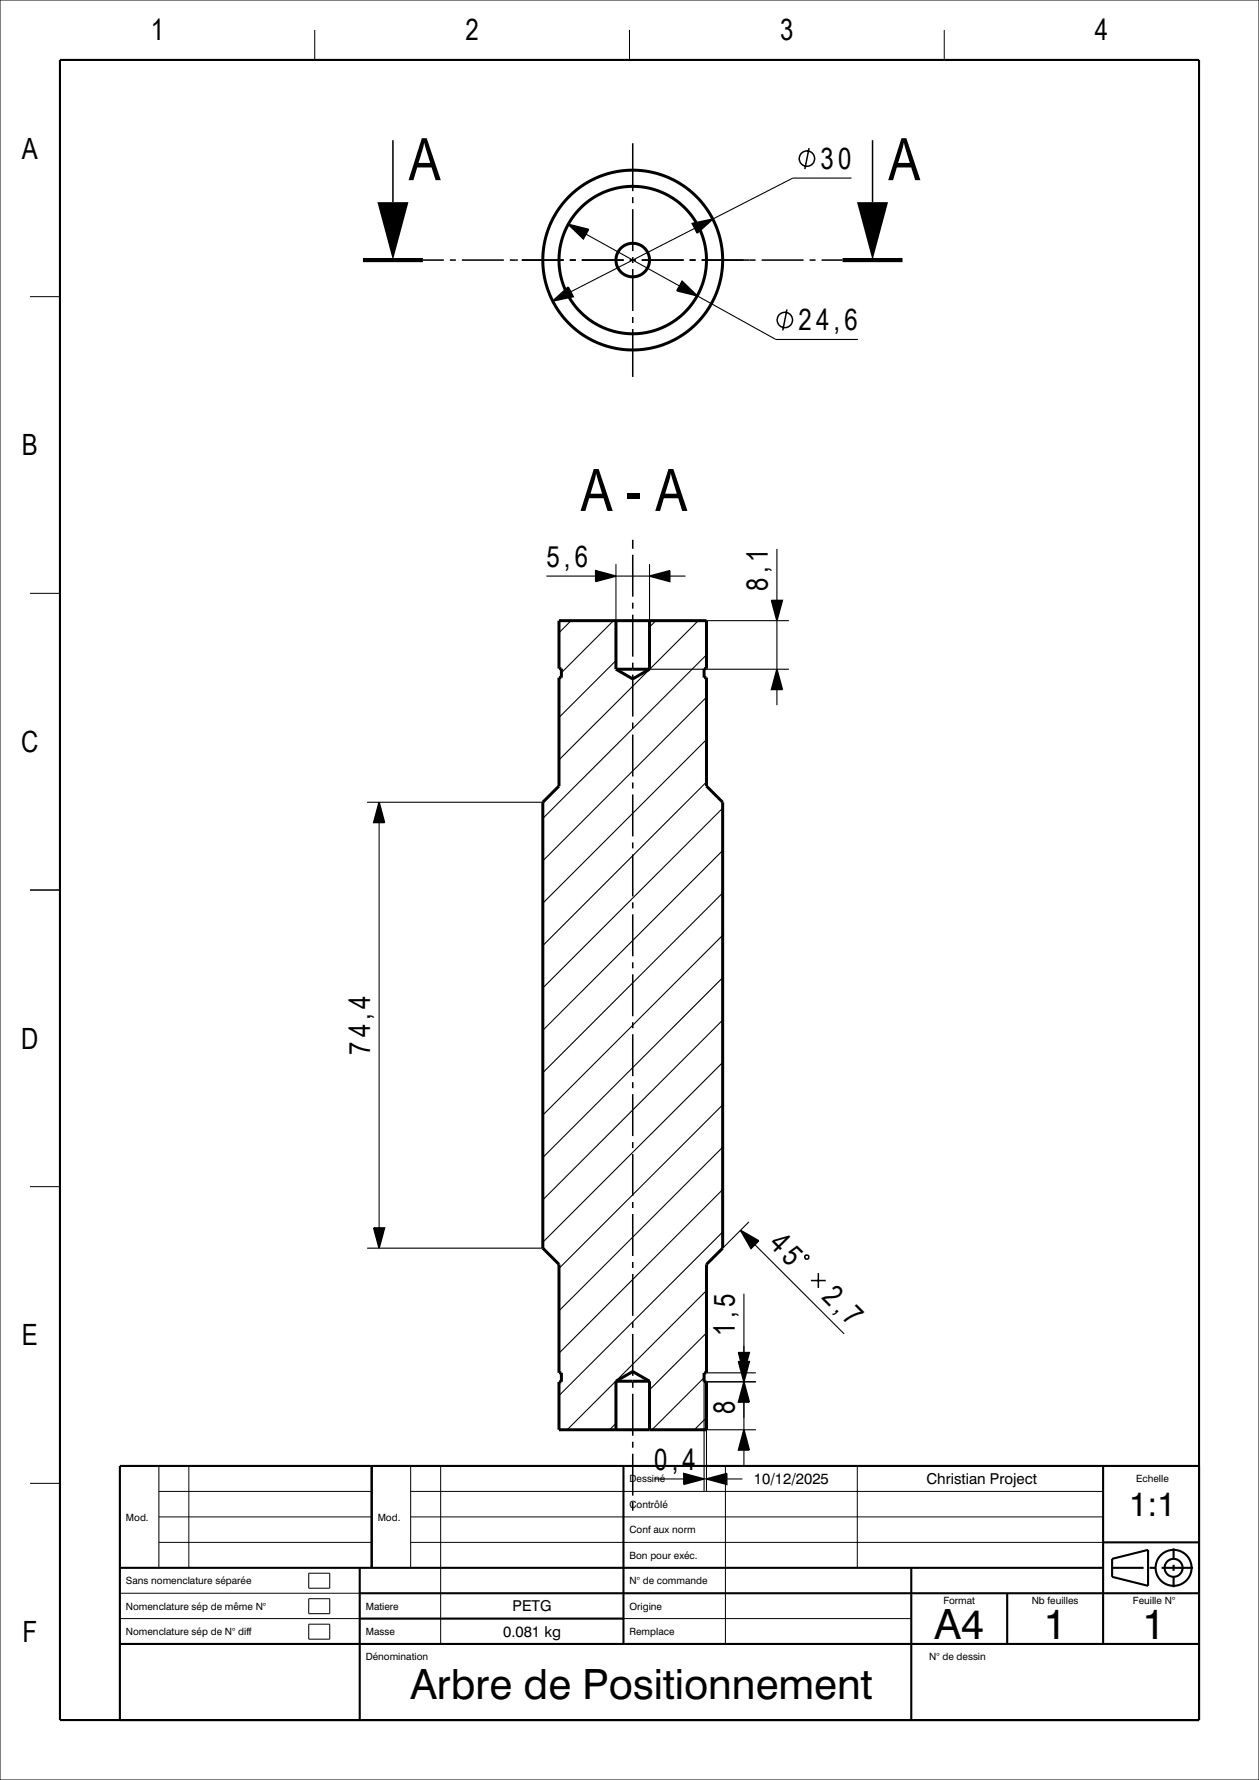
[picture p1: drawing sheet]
<svg xmlns="http://www.w3.org/2000/svg" width="210mm" height="297mm" viewBox="0 0 210 297" stroke-linecap="round" stroke-linejoin="round" font-family="sans-serif">
<g fill="none" stroke="#000" stroke-width=".18">
<path d="M97.7 39.1l15.6 8.6M115.9 38.1l-20.7 10.6M142 29.7h-9.8l-13.3 6.9M116.3 49.4l13.1 7.2h13.7M91.1 96.1h8.3M102.7 94.1v9.5M102.7 96.1h5.6M108.3 94.1v9.5h23.3M111.7 96.1h2.6M129.6 91.6v8.6M95.3 103.6l-2.1 2M102.3 103.6l-8.7 8.7"/>
<path d="M102.7 110.2l-9.5 9.5M108.3 111.7h23.3M109.4 103.6l-1.1 1M116.5 103.6l-23.3 23.2M117.8 116.3l-27.3 27.3M117.8 109.3l-27.3 27.3M129.6 103.6v8.1M129.6 115v2.7M61.2 133.9h29.3M63.2 137.2v67.7M117.8 123.4l-27.3 27.3M117.8 130.5l-27.3 27.3"/>
<path d="M120.5 134.8l-30 30M120.5 156.1l-30 30M120.5 149l-30 30M120.5 141.9l-30 30M120.5 177.3l-30 30M120.5 170.2l-30 30M120.5 163.1l-30 30M120.5 198.5l-27.3 27.3M120.5 191.4l-27.3 27.3M120.5 184.3l-27.3 27.3M61.2 208.3h29.3M117.8 215.3l-23.2 23.3"/>
<path d="M120.5 205.6l-27.3 27.3M124.1 215.9v11.3M124.9 203.9l-4.4 4.4M125.9 207.7l14.9 14.9M102.7 237.5l-1 1.1M117.4 229.9l-8.6 8.7M117.4 230.6v18.2M117.8 229.1h8.3M117.8 238.6h8.3M117.8 236.5l-2 2.1M117.8 222.4l-9.5 9.5M124.1 229.1v9.5"/>
<path d="M126.1 230.6h-8.3v18.2M109.1 246.8h5M117.4 246.8h.4M121.2 246.8h2.6M124.1 241.9v2.7"/>
</g>
<g fill="none" stroke="#000" stroke-width=".5">
<path d="M93.2 103.6h24.6v8h-.4v1.5h.4v18.1l2.7 2.7v74.4l-2.7 2.7v18.1h-.4v1.5h.4v8h-24.6v-8h.4v-1.5h-.4v-18.1l-2.7-2.7v-74.4l2.7-2.7v-18.1h.4v-1.5h-.4zM102.7 103.6v8.1M102.7 111.7l2.8 1.6 2.8-1.6M102.7 111.7h5.6M108.3 103.6v8.1M102.7 230.5l2.8-1.7 2.8 1.7M102.7 230.5v8.1M102.7 230.5h5.6M108.3 230.5v8.1"/>
<circle cx="105.5" cy="43.4" r="15"/>
<circle cx="105.5" cy="43.4" r="2.8"/>
<circle cx="105.5" cy="43.4" r="12.3"/>
</g>
<g fill="none" stroke="#000" stroke-width=".17">
<path d="M0 0h210v297h-210zM52.5 5v5M105 5v5M157.5 5v5M5 49.5h5M5 99h5M5 148.5h5M5 198h5M5 247.5h5M26.5 244.6v17M26.5 257.4h35.5M26.5 253.1h35.5"/>
<path d="M26.5 248.8h35.5M31.5 244.6v17M68.5 244.6v17M68.5 257.4h115.5M68.5 253.1h115.5M68.5 248.8h115.5M73.5 244.6v29.7M121 244.6v29.7M143 244.6v17M20 270.1h132M20 265.8h40M51.5 262.5h3.5v2.5h-3.5z"/>
<path d="M51.5 266.7h3.5v2.6h-3.5zM51.5 271h3.5v2.5h-3.5z"/>
</g>
<g fill="none" stroke="#000" stroke-width=".35">
<path d="M10 10h190v277h-190zM62 244.6v17M104 244.6v29.7M184 244.6v29.7M184 257.4h16M195.8 258.3v1.8M200 244.6h-180v42.4M20 274.3h180M20 261.6h164M60 261.6v25.4M60 270.1h44M60 265.8h140"/>
<path d="M152 261.6v25.4M168 265.8v8.5M185.5 261.6h5.3M185.5 260.1l6-1.5v6l-6-1.5zM191.7 261.6h1.1M193.7 261.6h5.3M195.8 261.1v1M195.8 263.1v1.7"/>
<circle cx="195.8" cy="261.6" r="1.5"/>
<circle cx="195.8" cy="261.6" r="3"/>
</g>
<g fill="none" stroke="#000" stroke-width=".25">
<path d="M65.5 23.4v10.3M94.8 37.4l3.4 .9-.9 1.6zM105.5 23.9v8M105.5 32.9v1M105.5 34.9v7M115.5 37.3l3.4-.7-2.6 2.3zM134.9 24.7l-.7 3.5M145.5 23.4v10.3M70.5 43.4h3.5M75 43.4h1M77 43.4h7M85 43.4h1.4"/>
<path d="M87 43.4h7M92.2 50.2l2.6-2.3 .8 1.6zM95 43.4h1M97 43.4h7M105 43.4h1M105.5 42.9v1M105.5 44.9v7M105.5 52.9v1M105.5 54.9v8M107 43.4h7M113.8 46.9l2.5 2.5-3.4-.9zM115 43.4h1"/>
<path d="M117 43.4h9M127 43.4h7M131.3 51.6l-.7 3.5M135 43.4h1M137 43.4h3.5M99.4 95.2l3.3 .9-3.3 .9zM105.5 90.1v1.5M105.5 92.6v7M108.3 96.1l3.4-.9v1.8zM105.5 100.6v1M105.5 102.6v7M105.5 110.6v1"/>
<path d="M105.5 112.6v7M128.7 100.2h1.8l-.9 3.4zM129.6 111.7l.9 3.3h-1.8zM63.2 133.9l.9 3.3h-1.8zM105.5 120.6v1M105.5 122.6v7M105.5 130.6v1M105.5 132.6v7M105.5 140.6v1M105.5 142.6v7M105.5 150.6v1M105.5 152.6v7"/>
<path d="M105.5 160.6v1M105.5 162.6v7M105.5 170.6v1M105.5 172.6v7M105.5 180.6v1M105.5 182.6v7M105.5 190.6v1M105.5 192.6v7M62.3 204.9h1.8l-.9 3.4zM105.5 200.6v1M105.5 202.6v7M105.5 210.6v1"/>
<path d="M105.5 212.6v7M123.5 205.3l3.1 1.7-1.3 1.3zM134.4 209.4h.3l.2 .2v.3l-.2 .2h-.3l-.2-.2v-.3zM135.3 213.7h2.4M136.5 212.4v2.5M105.5 220.6v1M105.5 222.6v7M105.5 230.6v1M105.5 232.6v7M123.2 225.7h1.8l-.9 3.4zM123.2 227.2h1.8l-.9 3.4zM124.1 230.6l.9 3.3h-1.8z"/>
<path d="M124.1 238.6l.9 3.3h-1.8zM105.5 250.6v1.5M105.5 240.6v1M105.5 242.6v7M114.1 245.9l3.3 .9-3.3 .9zM117.8 246.8l3.4-.9v1.8z"/>
<circle cx="134.6" cy="26.5" r="1.28"/>
<circle cx="130.9" cy="53.4" r="1.28"/>
</g>
<path d="M60.5 43.4h10M140.5 43.4h10" fill="none" stroke="#000" stroke-width=".7" stroke-linecap="butt"/>
<g fill="#000">
<path d="M63 33.7h5.1l-2.6 9.7z" fill-rule="evenodd"/>
<path d="M94.8 37.4l3.4 .9-.9 1.6z" fill-rule="evenodd"/>
<path d="M115.5 37.3l3.4-.7-2.6 2.3z" fill-rule="evenodd"/>
<path d="M143 33.7h5.1l-2.6 9.7z" fill-rule="evenodd"/>
<path d="M92.2 50.2l2.6-2.3 .8 1.6z" fill-rule="evenodd"/>
<path d="M113.8 46.9l2.5 2.5-3.4-.9z" fill-rule="evenodd"/>
<path d="M99.4 95.2l3.3 .9-3.3 .9z" fill-rule="evenodd"/>
<path d="M108.3 96.1l3.4-.9v1.8z" fill-rule="evenodd"/>
<path d="M128.7 100.2h1.8l-.9 3.4z" fill-rule="evenodd"/>
<path d="M129.6 111.7l.9 3.3h-1.8z" fill-rule="evenodd"/>
<path d="M63.2 133.9l.9 3.3h-1.8z" fill-rule="evenodd"/>
<path d="M62.3 204.9h1.8l-.9 3.4z" fill-rule="evenodd"/>
<path d="M123.5 205.3l3.1 1.7-1.3 1.3z" fill-rule="evenodd"/>
<path d="M123.2 225.7h1.8l-.9 3.4z" fill-rule="evenodd"/>
<path d="M123.2 227.2h1.8l-.9 3.4z" fill-rule="evenodd"/>
<path d="M124.1 230.6l.9 3.3h-1.8z" fill-rule="evenodd"/>
<path d="M114.1 245.9l3.3 .9-3.3 .9z" fill-rule="evenodd"/>
<path d="M117.8 246.8l3.4-.9v1.8z" fill-rule="evenodd"/>
<path d="M124.1 238.6l.9 3.3h-1.8z" fill-rule="evenodd"/>
</g>
<g font-size="9.8">
<text x="68.2" y="30.1">A</text>
<text x="148.2" y="30.1">A</text>
<text x="96.8" y="85.3">A - A</text>
</g>
<g font-size="7">
<text x="155.9" y="273.5">A4</text>
<text x="174.1" y="273.5">1</text>
<text x="190.6" y="273.5">1</text>
<text x="68.5" y="283.5">Arbre de Positionnement</text>
</g>
<text font-size="5.6" x="188.4" y="253">1:1</text>
<g font-size="4.9">
<text x="25.1" y="6.7">1</text>
<text x="77.6" y="6.7">2</text>
<text x="130.1" y="6.7">3</text>
<text x="182.6" y="6.7">4</text>
<text x="3.7" y="26.5">A</text>
<text x="136.9" y="28.2">30</text>
<text x="133.2" y="55.1">24,6</text>
<text x="3.7" y="76">B</text>
<text x="91.1" y="94.6">5,6</text>
<text x="128.1" y="98.6" transform="rotate(-90 128.1 98.6)">8,1</text>
<text x="3.6" y="125.5">C</text>
<text x="3.6" y="175">D</text>
<text x="61.7" y="176" transform="rotate(-90 61.7 176)">74,4</text>
<text x="128.1" y="207.8" transform="rotate(45 128.1 207.8)">45</text>
<text x="136.9" y="216.6" transform="rotate(45 136.9 216.6)">2,7</text>
<text x="3.7" y="224.5">E</text>
<text x="122.6" y="222.8" transform="rotate(-90 122.6 222.8)">1,5</text>
<text x="122.6" y="235.9" transform="rotate(-90 122.6 235.9)">8</text>
<text x="109.1" y="245.3">0,4</text>
<text x="3.8" y="274">F</text>
</g>
<g font-size="2.5">
<text x="125.7" y="247.6">10/12/2025</text>
<text x="154.6" y="247.6">Christian Project</text>
<text x="85.5" y="268.9">PETG</text>
<text x="83.9" y="273.1">0.081 kg</text>
</g>
<g font-size="1.7">
<text x="105" y="251.6">Contrôlé</text>
<text x="105" y="247.3">Dessiné</text>
<text x="189.5" y="247.2">Echelle</text>
<text x="21" y="253.7">Mod.</text>
<text x="63" y="253.7">Mod.</text>
<text x="105" y="255.8">Conf aux norm</text>
<text x="105" y="260.1">Bon pour exéc.</text>
<text x="21" y="264.3">Sans nomenclature séparée</text>
<text x="21" y="268.6">Nomenclature sép de même N°</text>
<text x="61" y="268.6">Matiere</text>
<text x="105" y="268.6">Origine</text>
<text x="105" y="264.3">N° de commande</text>
<text x="157.3" y="267.6">Format</text>
<text x="172.1" y="267.6">Nb feuilles</text>
<text x="189" y="267.6">Feuille N°</text>
<text x="21" y="272.8">Nomenclature sép de N° diff</text>
<text x="61" y="272.8">Masse</text>
<text x="105" y="272.8">Remplace</text>
<text x="61" y="276.9">Dénomination</text>
<text x="155" y="276.9">N° de dessin</text>
</g>
</svg>
